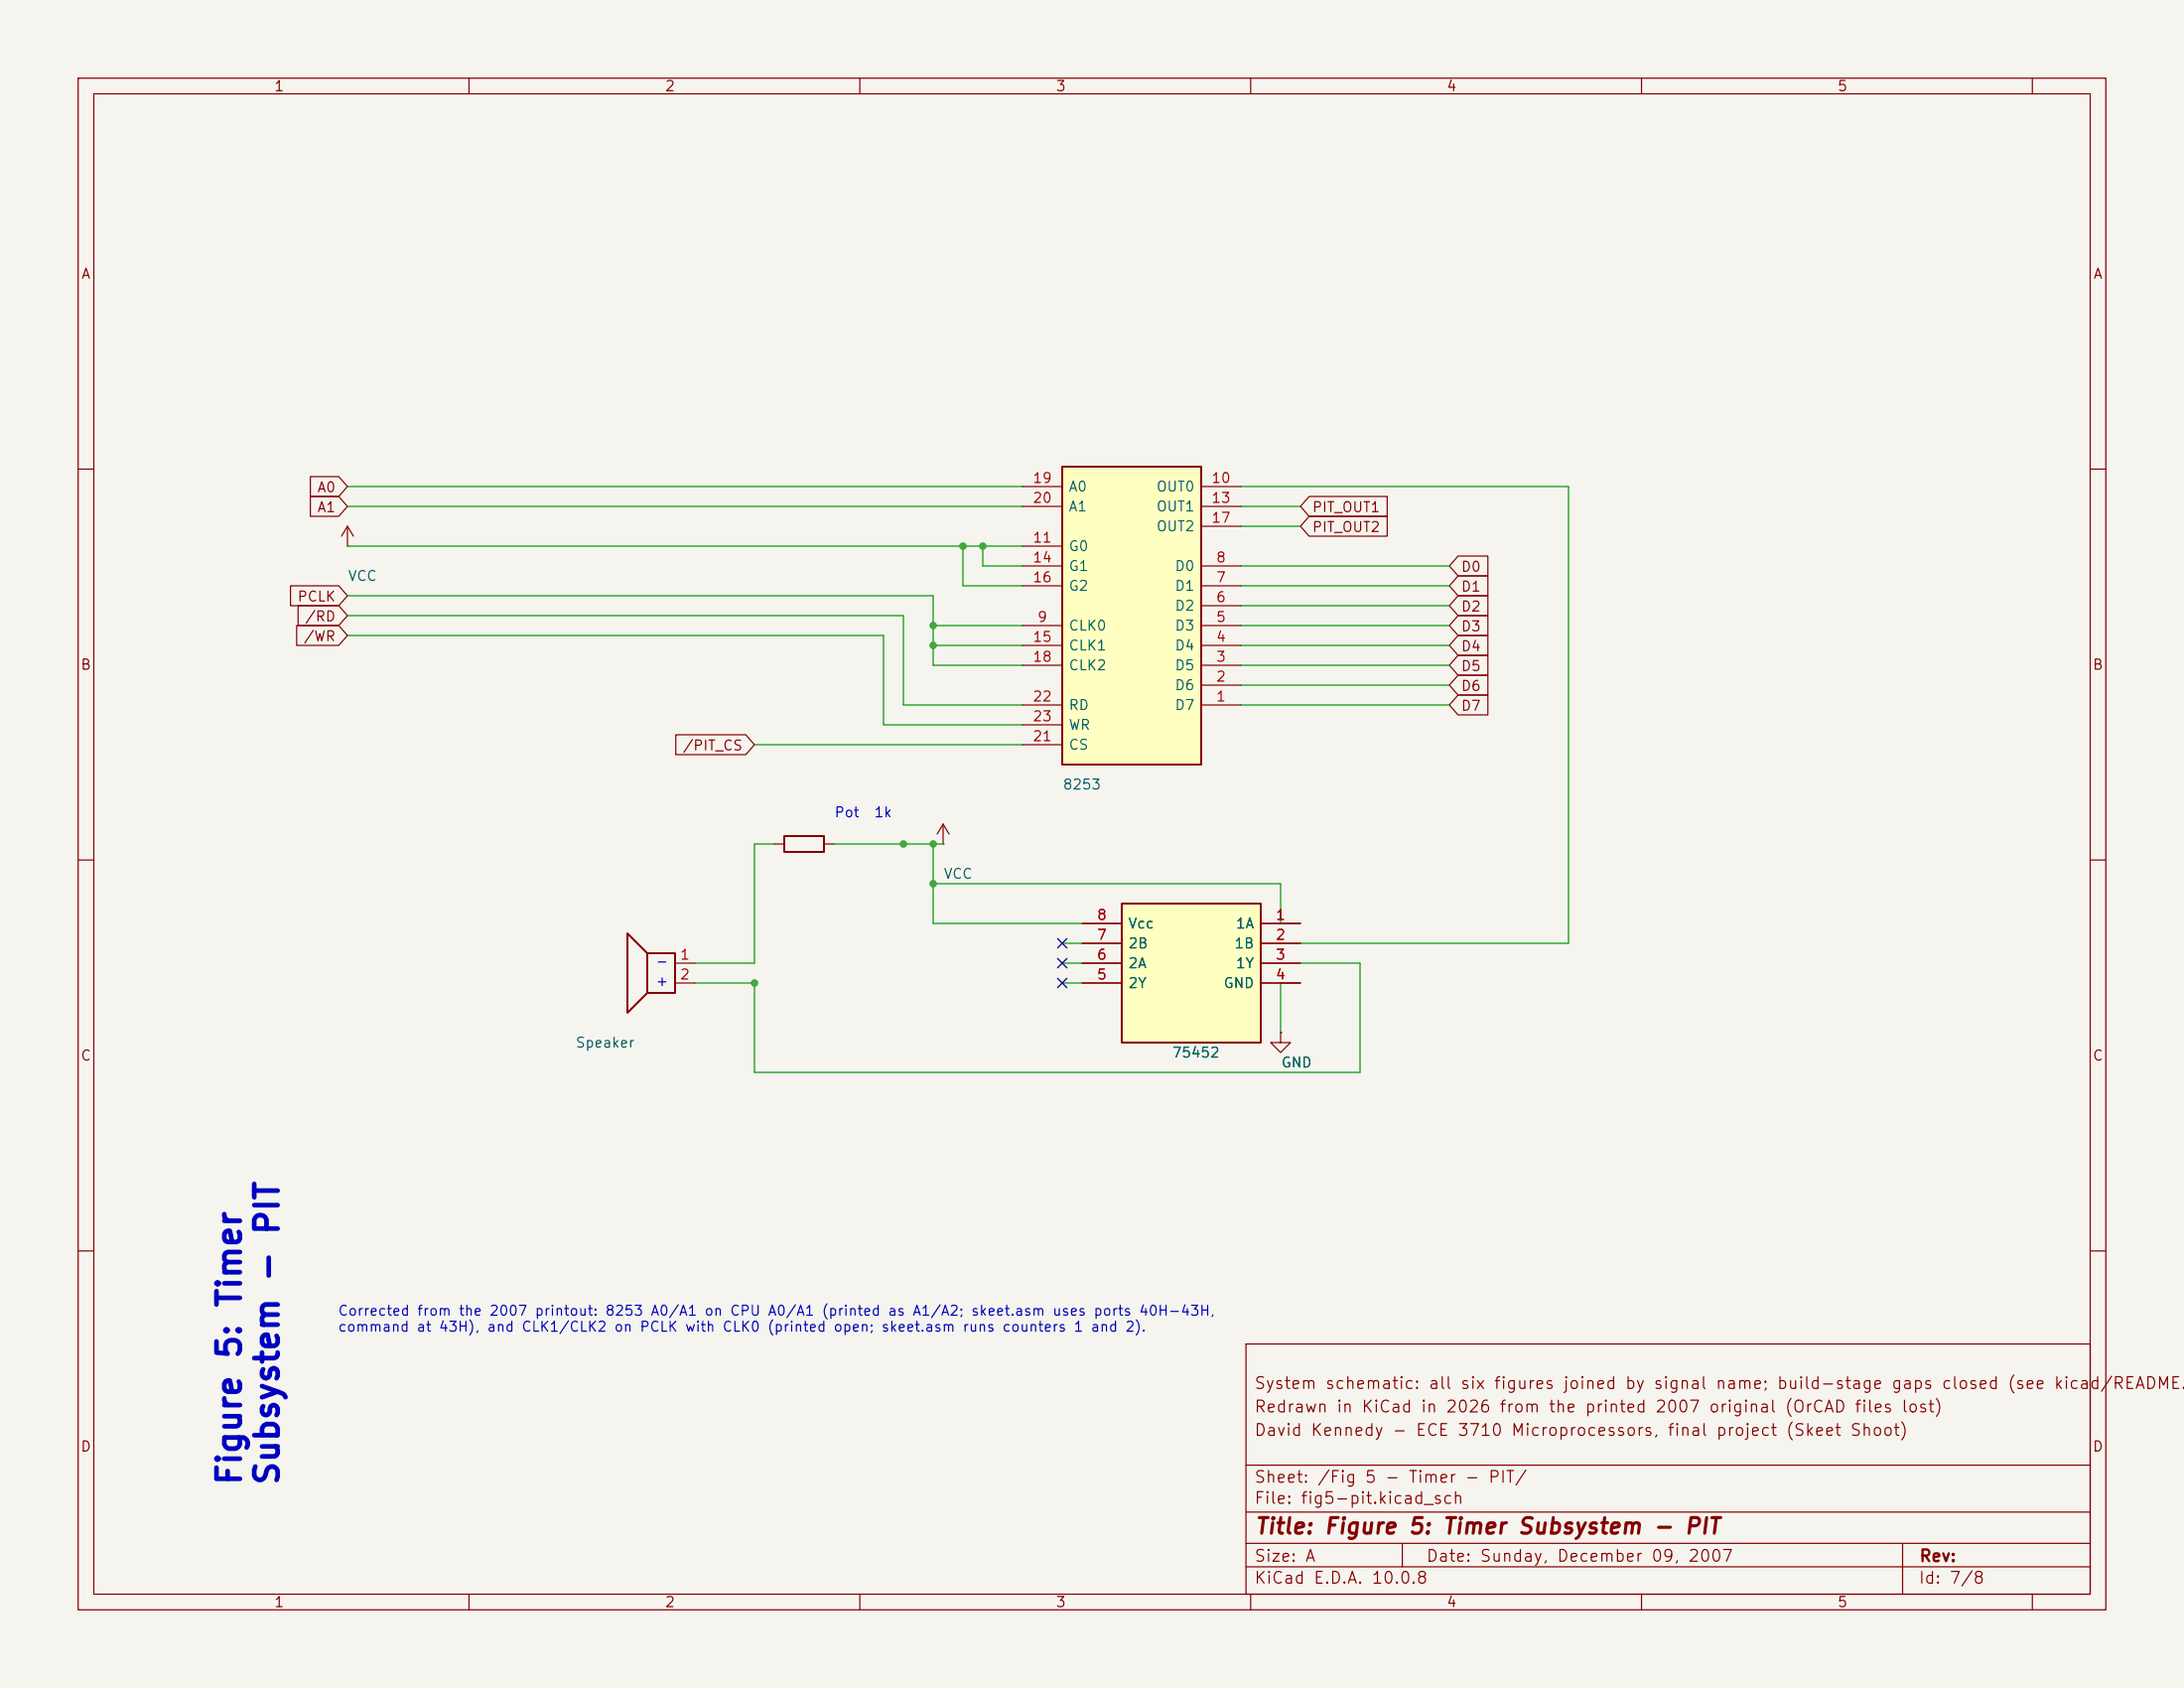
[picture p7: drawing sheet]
<svg xmlns="http://www.w3.org/2000/svg" width="279mm" height="216mm" viewBox="0 0 279 216" stroke-linecap="round" stroke-linejoin="round" font-family="sans-serif">
<path d="M0 0h279.4v215.9h-279.4z" fill="#f5f4ef" stroke="#f5f4ef" stroke-width=".13"/>
<g fill="none" stroke="#840000" stroke-width=".15">
<path d="M10 10h259.4v195.9h-259.4zM12 12h255.4v191.9h-255.4zM60 10v2M110 10v2M160 10v2M210 10v2M260 10v2M10 60h2M44.4 69.9h.1M44.4 67.3l-.7 1.3M44.4 67.3l.8 1.3M44.4 67.3v2.6"/>
<path d="M267.4 60h2M10 110h2M267.4 110h2M10 160h2M159.4 171.9h108v32h-108zM267.4 160h2M159.4 197.4h108M159.4 193.4h108M159.4 187.4h108M179.4 197.4v3M243.4 197.4v6.5M60 203.9v2"/>
<path d="M110 203.9v2M159.4 200.4h108M160 203.9v2M210 203.9v2M260 203.9v2"/>
</g>
<path d="M135.9 59.7h17.8v38.1h-17.8z" fill="#ffffc2"/>
<path d="M135.9 59.7h17.8v38.1h-17.8z" fill="none" stroke="#840000" stroke-width=".25"/>
<g fill="none" stroke="#840000" stroke-width=".15">
<path d="M130.8 74.9h5.1M130.8 72.4h5.1M130.8 62.2h5.1M130.8 69.9h5.1M130.8 64.8h5.1M153.7 77.5h5M153.7 74.9h5M153.7 72.4h5M153.7 62.2h5M153.7 64.8h5M153.7 67.3h5M130.8 90.2h5.1"/>
<path d="M130.8 85.1h5.1M130.8 82.6h5.1M130.8 80h5.1M130.8 95.3h5.1M130.8 92.7h5.1M153.7 90.2h5M153.7 87.6h5M153.7 85.1h5M153.7 82.6h5M153.7 80h5"/>
</g>
<path d="M143.5 115.6h17.8v17.8h-17.8z" fill="#ffffc2"/>
<path d="M100.3 106.9h5.1v2.1h-5.1zM143.5 115.6h17.8v17.8h-17.8zM82.8 121.9h3.6v5.1h-3.6zM82.8 121.9l-2.5-2.5v10.1l2.5-2.5" fill="none" stroke="#840000" stroke-width=".25"/>
<g fill="none" stroke="#840000" stroke-width=".15">
<path d="M37.2 74.9h6.1l1.1 1.3-1.1 1.3h-6.1zM38.1 77.5h5.2l1.1 1.2-1.1 1.3h-5.2zM39.7 61h3.6l1.1 1.2-1.1 1.3h-3.6zM39.7 63.5h3.6l1.1 1.3-1.1 1.2h-3.6zM167.5 63.5h10v2.5h-10l-1.1-1.2zM167.5 66h10v2.6h-10l-1.1-1.3zM186.5 71.1h3.8v2.6h-3.8l-1.1-1.3zM186.5 73.7h3.8v2.5h-3.8l-1.1-1.3zM186.5 76.2h3.8v2.5h-3.8l-1.1-1.2zM186.5 78.7h3.8v2.6h-3.8l-1.1-1.3zM38 80h5.3l1.1 1.3-1.1 1.3h-5.3zM86.5 94h8.9l1.1 1.3-1.1 1.2h-8.9z"/>
<path d="M186.5 86.4h3.8v2.5h-3.8l-1.1-1.3zM186.5 88.9h3.8v2.5h-3.8l-1.1-1.2zM186.5 81.3h3.8v2.5h-3.8l-1.1-1.2zM186.5 83.8h3.8v2.6h-3.8l-1.1-1.3zM99.1 108h1.2M105.4 108h1.3M120.6 108h.1M120.6 105.4l-.7 1.3M120.6 105.4l.8 1.3M120.6 105.4v2.6M138.4 118.1h5.1M161.3 118.1h5.1"/>
<path d="M86.4 123.2h2.5M86.4 125.7h2.5M138.4 120.7h5.1M138.4 123.2h5.1M138.4 125.7h5.1M161.3 120.7h5.1M161.3 123.2h5.1M161.3 125.7h5.1M163.8 132.1v1.3h1.3l-1.3 1.2-1.2-1.2h1.2M163.8 132.1h.1"/>
</g>
<g fill="none" stroke="#009600" stroke-width=".15">
<path d="M44.4 78.7h71.2v11.5h15.2M44.4 76.2h75v8.9h11.4M44.4 62.2h86.4M44.4 64.8h86.4M44.4 69.9h86.4M123.2 69.9v5h7.6M125.7 69.9v2.5h5.1M158.7 62.2h42v58.5h-34.3M158.7 64.8h7.7M158.7 67.3h7.7M158.7 72.4h26.7M158.7 74.9h26.7"/>
<path d="M158.7 77.5h26.7M44.4 81.3h68.6v11.4h17.8M96.5 95.3h34.3M119.4 80h11.4M119.4 82.6h11.4M158.7 80h26.7M158.7 90.2h26.7M158.7 85.1h26.7M158.7 82.6h26.7M158.7 87.6h26.7M99.1 108h-2.6v15.2h-7.6M106.7 108h13.9"/>
<path d="M119.4 108v10.1h19M119.4 113h44.4v5.1h2.6M135.9 120.7h2.5M135.9 123.2h2.5M135.9 125.7h2.5M166.4 123.2h7.6v14h-77.5v-11.5h-7.6M166.4 125.7h-2.6v6.4"/>
</g>
<path d="M135.3 122.6l1.2 1.2M135.3 120l1.2 1.3M135.3 125.1l1.2 1.2M136.5 122.6l-1.2 1.2M136.5 120l-1.2 1.3M136.5 125.1l-1.2 1.2" fill="none" stroke="#000084" stroke-width=".15"/>
<g fill="#009600">
<circle cx="119.4" cy="80" r=".46"/>
<circle cx="123.2" cy="69.9" r=".46"/>
<circle cx="119.4" cy="82.6" r=".46"/>
<circle cx="125.7" cy="69.9" r=".46"/>
<circle cx="119.4" cy="108" r=".46"/>
<circle cx="119.4" cy="113" r=".46"/>
<circle cx="115.6" cy="108" r=".46"/>
<circle cx="96.5" cy="125.7" r=".46"/>
</g>
<g font-size="3" fill="#0000c2">
<text x="31.6" y="190.2" transform="rotate(-90 31.6 190.2)">Figure 5: Timer</text>
<text x="36.4" y="190.2" transform="rotate(-90 36.4 190.2)">Subsystem - PIT</text>
</g>
<text font-size="2" fill="#840000" x="160.4" y="196.7">Title: Figure 5: Timer Subsystem - PIT</text>
<g font-size="1.5" fill="#840000">
<text x="160.4" y="178">System schematic: all six figures joined by signal name; build-stage gaps closed (see kicad/README.t</text>
<text x="160.4" y="184">David Kennedy - ECE 3710 Microprocessors, final project (Skeet Shoot)</text>
<text x="160.4" y="181">Redrawn in KiCad in 2026 from the printed 2007 original (OrCAD files lost)</text>
<text x="160.4" y="190">Sheet: /Fig 5 - Timer - PIT/</text>
<text x="160.4" y="192.7">File: fig5-pit.kicad_sch</text>
<text x="160.4" y="202.9">KiCad E.D.A. 10.0.8</text>
<text x="160.4" y="200.1">Size: A</text>
<text x="182.4" y="200.1">Date: Sunday, December 09, 2007</text>
<text x="245.4" y="202.9">Id: 7/8</text>
<text x="245.4" y="200.1">Rev:</text>
</g>
<g font-size="1.3" fill="#840000">
<text x="35" y="12">1</text>
<text x="85" y="12">2</text>
<text x="135" y="12">3</text>
<text x="185" y="12">4</text>
<text x="235" y="12">5</text>
<text x="10.3" y="36">A</text>
<text x="267.7" y="36">A</text>
<text x="40.5" y="63.3">A0</text>
<text x="40.5" y="65.8">A1</text>
<text x="167.8" y="65.8">PIT_OUT1</text>
<text x="167.8" y="68.4">PIT_OUT2</text>
<text x="38" y="77.3">PCLK</text>
<text x="186.8" y="73.4">D0</text>
<text x="186.8" y="76">D1</text>
<text x="38.7" y="82.3">/WR</text>
<text x="38.9" y="79.8">/RD</text>
<text x="186.8" y="78.5">D2</text>
<text x="186.8" y="81.1">D3</text>
<text x="186.8" y="83.6">D4</text>
<text x="10.2" y="86">B</text>
<text x="186.8" y="88.7">D6</text>
<text x="186.8" y="86.1">D5</text>
<text x="267.6" y="86">B</text>
<text x="186.8" y="91.2">D7</text>
<text x="87.2" y="96.3">/PIT_CS</text>
<text x="10.2" y="136">C</text>
<text x="267.6" y="136">C</text>
<text x="10.2" y="186">D</text>
<text x="267.6" y="186">D</text>
<text x="35" y="205.9">1</text>
<text x="85" y="205.9">2</text>
<text x="135" y="205.9">3</text>
<text x="185" y="205.9">4</text>
<text x="235" y="205.9">5</text>
</g>
<g font-size="1.3" fill="#a90000">
<text x="132" y="62.1">19</text>
<text x="132" y="64.6">20</text>
<text x="154.9" y="62.1">10</text>
<text x="154.9" y="64.6">13</text>
<text x="132" y="69.7">11</text>
<text x="154.9" y="67.2">17</text>
<text x="132" y="72.3">14</text>
<text x="132" y="74.8">16</text>
<text x="155.5" y="77.3">6</text>
<text x="155.5" y="74.8">7</text>
<text x="155.5" y="72.3">8</text>
<text x="132" y="82.4">15</text>
<text x="132.6" y="79.9">9</text>
<text x="155.5" y="82.4">4</text>
<text x="155.5" y="79.9">5</text>
<text x="132" y="85">18</text>
<text x="155.5" y="87.5">2</text>
<text x="155.5" y="85">3</text>
<text x="132" y="95.1">21</text>
<text x="132" y="90">22</text>
<text x="132" y="92.6">23</text>
<text x="155.5" y="90">1</text>
<text x="140.2" y="118">8</text>
<text x="163.1" y="118">1</text>
<text x="86.9" y="123.1">1</text>
<text x="86.9" y="125.6">2</text>
<text x="140.2" y="125.6">5</text>
<text x="140.2" y="123.1">6</text>
<text x="140.2" y="120.5">7</text>
<text x="163.1" y="120.5">2</text>
<text x="163.1" y="123.1">3</text>
<text x="163.1" y="125.6">4</text>
</g>
<g font-size="1.3" fill="#006464">
<text x="136.6" y="63.2">A0</text>
<text x="136.6" y="65.7">A1</text>
<text x="147.8" y="63.2">OUT0</text>
<text x="147.8" y="65.7">OUT1</text>
<text x="136.6" y="70.8">G0</text>
<text x="147.8" y="68.3">OUT2</text>
<text x="44.4" y="74.6">VCC</text>
<text x="136.6" y="73.4">G1</text>
<text x="136.6" y="75.9">G2</text>
<text x="150.2" y="75.9">D1</text>
<text x="150.2" y="73.4">D0</text>
<text x="136.6" y="81">CLK0</text>
<text x="136.6" y="83.5">CLK1</text>
<text x="150.2" y="83.5">D4</text>
<text x="150.2" y="81">D3</text>
<text x="150.2" y="78.4">D2</text>
<text x="136.6" y="86.1">CLK2</text>
<text x="150.2" y="88.6">D6</text>
<text x="150.2" y="86.1">D5</text>
<text x="136.6" y="91.1">RD</text>
<text x="136.6" y="93.7">WR</text>
<text x="150.2" y="91.1">D7</text>
<text x="135.9" y="101.3">8253</text>
<text x="136.6" y="96.2">CS</text>
<text x="120.6" y="112.7">VCC</text>
<text x="144.2" y="119.1">Vcc</text>
<text x="158" y="119.1">1A</text>
<text x="144.2" y="124.2">2A</text>
<text x="144.2" y="121.6">2B</text>
<text x="157.8" y="121.6">1B</text>
<text x="158" y="124.2">1Y</text>
<text x="144.2" y="126.7">2Y</text>
<text x="156.4" y="126.7">GND</text>
<text x="73.5" y="134.3">Speaker</text>
<text x="149.8" y="135.6">75452</text>
<text x="163.8" y="136.9">GND</text>
</g>
<g font-size="1.3" fill="#0000c2">
<text x="106.7" y="104.9">Pot</text>
<text x="111.7" y="104.9">1k</text>
<text x="83.8" y="123.9">-</text>
<text x="83.8" y="126.4">+</text>
<text x="43.2" y="168.6">Corrected from the 2007 printout: 8253 A0/A1 on CPU A0/A1 (printed as A1/A2; skeet.asm uses ports 40H-43H,</text>
<text x="43.2" y="170.6">command at 43H), and CLK1/CLK2 on PCLK with CLK0 (printed open; skeet.asm runs counters 1 and 2).</text>
</g>
</svg>
